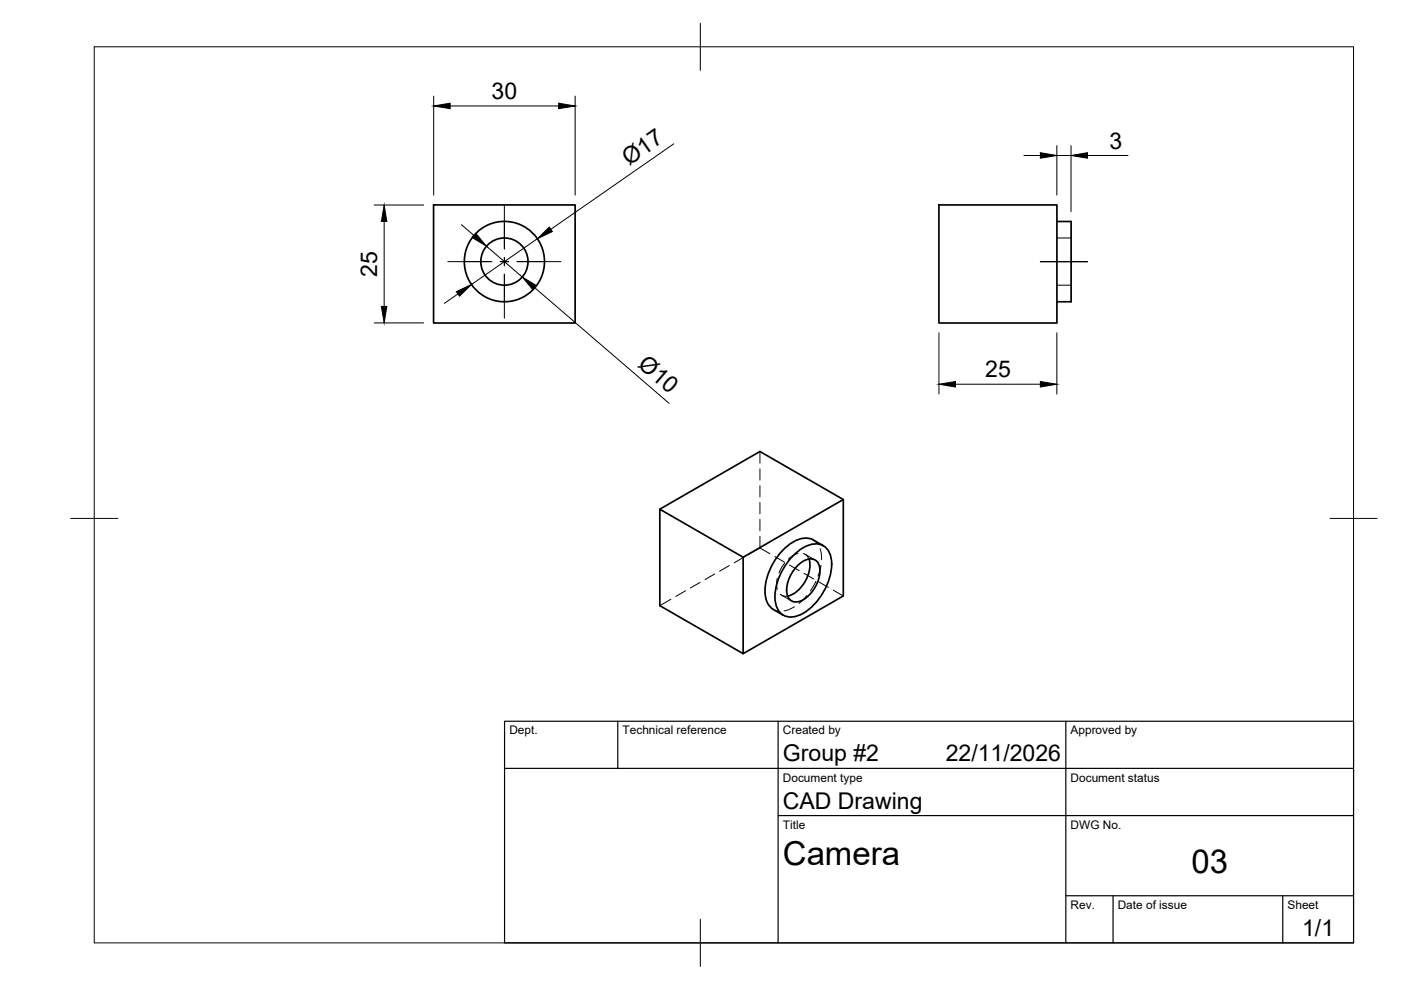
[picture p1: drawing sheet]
<svg xmlns="http://www.w3.org/2000/svg" width="297mm" height="210mm" viewBox="0 0 297 210" stroke-linecap="round" stroke-linejoin="round" font-family="sans-serif">
<!-- layer: Visible -->
<g fill="none" stroke="#000" stroke-width=".36">
<path d="M91.9 43.4h30v25.1h-30zM199.1 43.4h25v25.1h-25zM224.1 47h3v17h-3M157.6 118.1l21.2-12.2v20.5l-21.2 12.2zM157.6 118.1l-17.7-10.1v20.4l17.7 10.2M168.6 117.4a6 6 0 0 1 5.3-2 3.9 3.9 0 0 1 2.4 4.2 12.9 12.9 0 0 1-7 10.9 3.4 3.4 0 0 1-4.9-2.9 12.8 12.8 0 0 1 4.2-10.2zM169.1 119.9a3.3 3.3 0 0 1 3.7-1.2 3.3 3.3 0 0 1 .8 3.9 7.4 7.4 0 0 1-4 4.9 2.07 2.07 0 0 1-2.1-.3 2.07 2.07 0 0 1-.7-2.1 7.8 7.8 0 0 1 2.3-5.2zM171.5 118.5a7 7 0 0 1-4.5 7.9M174.5 115.7a5.2 5.2 0 0 0-4.2-1.6 10.5 10.5 0 0 0-6.9 6.4 8.5 8.5 0 0 0-.5 7.7l1.1 1 2.1 1.2M178.8 105.9l-17.7-10.2-21.2 12.3"/>
<circle cx="106.9" cy="55.5" r="8.5"/>
<circle cx="106.9" cy="55.5" r="5"/>
</g>
<!-- layer: Hidden -->
<g fill="none" stroke="#000" stroke-width=".21">
<path d="M224.1 50.5h3M224.1 60.5h3M161.1 95.7v2.5M161.1 99.4v2.4M154.6 119.9l-2 1.2M157.7 118.1l-2 1.2M161.1 113.7v2.5l2.1 1.2M161.1 103v2.4M161.1 106.5v2.4M161.1 110.1v2.4M161.1 116.2l-2.4 1.3M164.3 118l2 1.2"/>
<path d="M166.3 119.4l-1.1 2.1M167.4 119.8l2 1.2M169.2 117.4l-1.3 .5-.7 .6M170.3 117.4h.2a1.86 1.86 0 0 1 1 1.1M170.7 117.5l2.1 1.2M172.4 114.5l.9 .8M173.9 116.3l.3 1.4v1M174.1 119.9l-.6 2.2M142.2 127.1l-2.3 1.3M145.4 125.3l-2.1 1.2M148.4 123.5l-2 1.2M151.5 121.7l-2 1.2"/>
<path d="M163.9 129.2l1.2 .4M164.8 122.6l-.1 1 .1 1.4M165.4 126l.8 .4h.8M165.7 126.2l2.1 1.2M168.4 128.6l-1.4 .7-.8 .2M170.5 121.6l2 1.2M171.1 126.3l-1.7 1.6M173 123.2l-1.2 2.1M173.6 123.4l2 1.1M176.7 125.1l2.1 1.3"/>
</g>
<!-- layer: BORDER -->
<path d="M20 9.9h267v190h-267zM148.5 4.9v10M15 109.9h10M282 109.9h10M148.5 194.9v10" fill="none" stroke="#000" stroke-width=".21"/>
<!-- layer: TITLEBLOCK -->
<path d="M107 152.9h180v47h-180zM131 152.9v10M165 152.9v47M226 152.9v47M107 162.9h180M165 172.9h122M226 189.9h61M236 189.9v10M272 189.9v10" fill="none" stroke="#000" stroke-width=".25"/>
<!-- layer: Smart Centers -->
<path d="M94.9 55.5h9.4M106 55.5h1.8M106.9 43.5v9.3M106.9 54.6v1.8M106.9 58.1v9.4M109.6 55.5h9.3M220.6 55.5h10" fill="none" stroke="#000" stroke-width=".21"/>
<!-- layer: FD_Dimensions -->
<g fill="none" stroke="#000" stroke-width=".21">
<path d="M91.9 20.4v21M95.4 22.5h23M121.9 20.4v21M142.9 30.5l-26.1 18.1M217.1 33h3.5M224.1 30.9v10.5M224.1 33h3M227.1 30.9v14M230.6 33h8.6M79.3 43.5h10.5M81.4 47v18M97.8 47.6l2.7 2.3"/>
<path d="M103.1 52.2l7.6 6.5M113.9 50.6l-13.9 9.7M79.3 68.5h10.5M97.1 62.3l-2.9 2M113.4 61l28.5 24.5M199.1 70.6v13M224.1 70.6v13M202.6 81.5h18"/>
</g>
<path d="M91.9 22.5l3.5-.6v1.1zM118.4 21.9l3.5 .6-3.5 .5zM220.6 32.4l3.5 .6-3.5 .5zM227.1 33l3.5-.6v1.1zM81.4 43.5l.6 3.5h-1.1zM100.9 49.5l2.2 2.7-3-1.8zM113.9 50.6l2.6-2.5 .6 1zM80.9 65h1.1l-.6 3.5zM96.8 61.8l3.2-1.5-2.6 2.5zM110.7 58.7l3.1 1.9-.8 .9zM199.1 81.5l3.5-.6v1.2zM220.6 80.9l3.5 .6-3.5 .6z" fill="#000" stroke="#000" stroke-width=".21"/>
<g font-size="7">
<text x="166" y="183.4">Camera</text>
<text x="252.6" y="185.2">03</text>
</g>
<g font-size="4.9">
<text x="104.2" y="21">30</text>
<text x="133.4" y="35.2" transform="rotate(-35 133.4 35.2)">Ø17</text>
<text x="235.3" y="31.5">3</text>
<text x="80" y="58.7" transform="rotate(-90 80 58.7)">25</text>
<text x="135" y="77.6" transform="rotate(41 135 77.6)">Ø10</text>
<text x="208.9" y="80">25</text>
<text x="166" y="161.4">Group #2</text>
<text x="200.5" y="161.4">22/11/2026</text>
<text x="166" y="171.4">CAD Drawing</text>
<text x="276.1" y="198.6">1/1</text>
</g>
<g font-size="2.5">
<text x="108" y="155.7">Dept.</text>
<text x="132" y="155.7">Technical reference</text>
<text x="166" y="155.7">Created by</text>
<text x="227" y="155.7">Approved by</text>
<text x="166" y="165.7">Document type</text>
<text x="227" y="165.7">Document status</text>
<text x="166" y="175.7">Title</text>
<text x="227" y="175.7">DWG No.</text>
<text x="227" y="192.7">Rev.</text>
<text x="237" y="192.7">Date of issue</text>
<text x="273" y="192.7">Sheet</text>
</g>
</svg>
